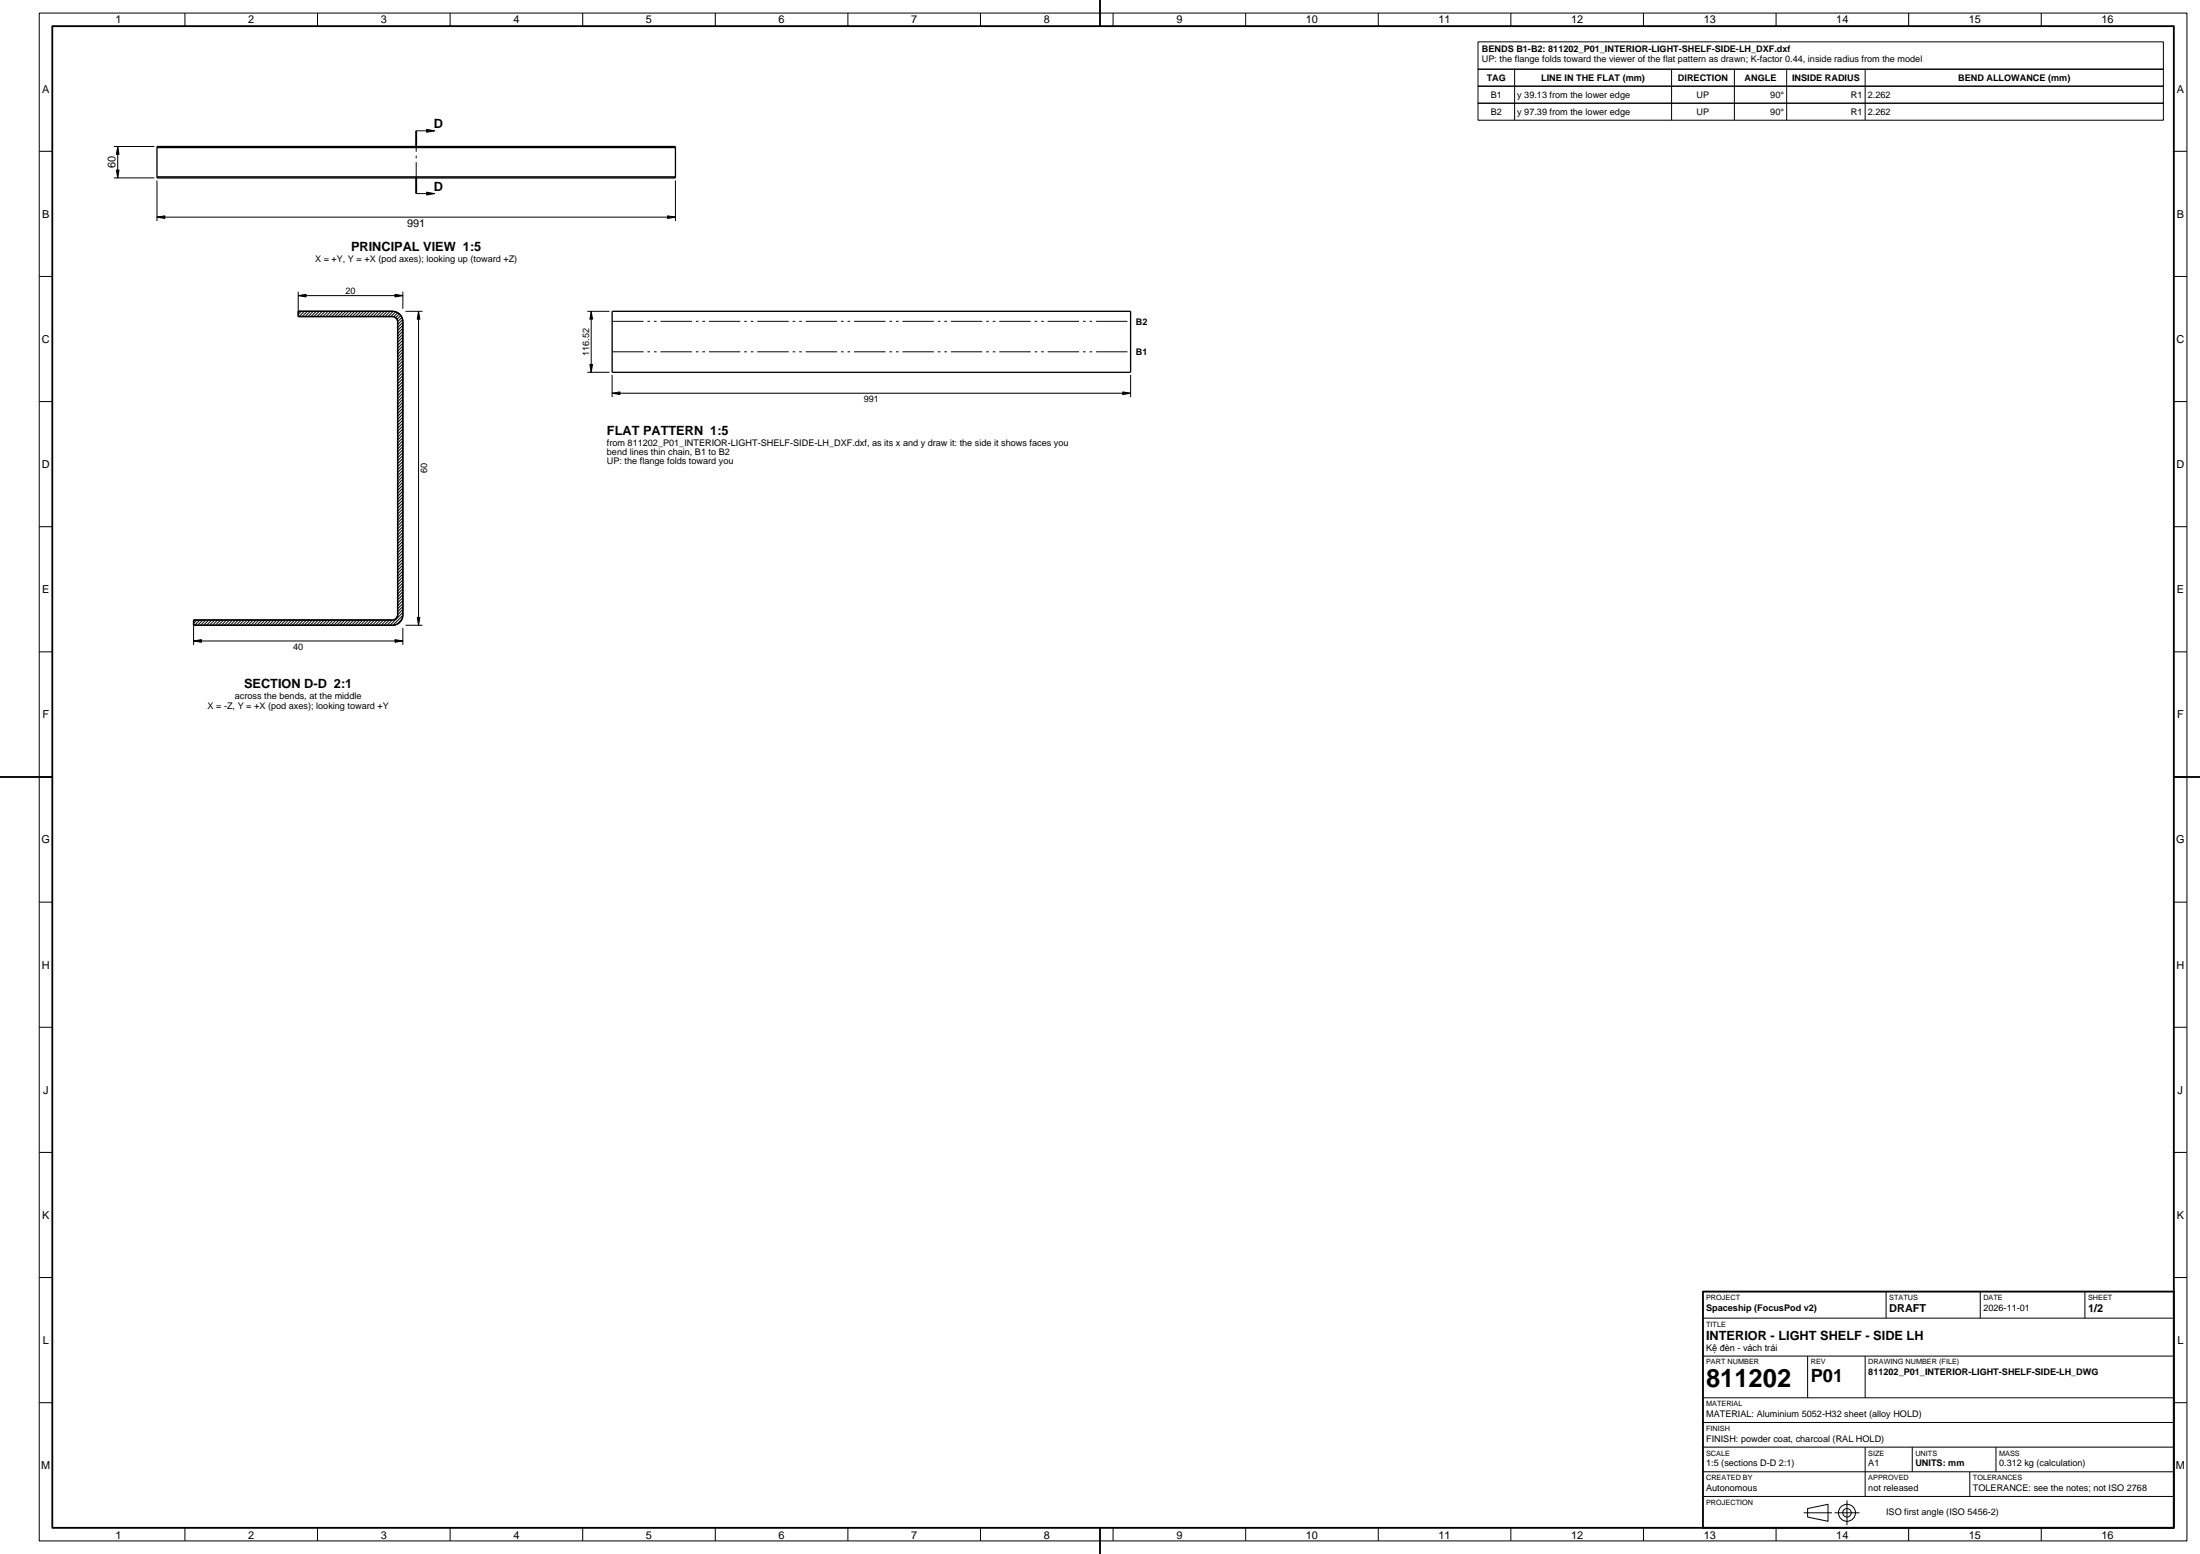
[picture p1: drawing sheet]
<svg xmlns="http://www.w3.org/2000/svg" width="841mm" height="594mm" viewBox="0 0 841 594" stroke-linecap="round" stroke-linejoin="round" font-family="sans-serif">
<path d="M60 56h198.2v12h-198.2zM60 56.4h198.2M60 67.6h198.2M114 119h36a4 4 0 0 1 4 4v112a4 4 0 0 1-4 4h-76v-2h76l1-.3 .9-1.2v-113l-.9-1.2-1-.3h-36zM234 119h198.2v23.3h-198.2z" fill="none" stroke="#000" stroke-width=".5"/>
<g fill="none" stroke="#000" stroke-width=".38">
<path d="M15 5h821v584h-821zM70.7 5v5M121.4 5v5M172.1 5v5M222.7 5v5M273.4 5v5M324.1 5v5M374.8 5v5M425.5 5v5M476.2 5v5M526.9 5v5M565 16h262v10.4h-262z"/>
<path d="M577.6 5v5M628.2 5v5M678.9 5v5M729.6 5v5M780.3 5v5M565 26.5h262v6.5h-262zM565 33h262v6.5h-262zM565 39.5h262v6.4h-262zM579 26.4v19.5M639 26.4v19.5M663 26.4v19.5M683 26.4v19.5"/>
<path d="M713 26.4v19.5M15 57.8h5M43.5 56h15.5M45 56v12M159.1 50h7M831 57.8h5M43.5 68h15.5M60 69v15.5M159.1 74h7M258.2 69v15.5M60 83h198.2M15 105.7h5"/>
<path d="M114 111.5v7.5M114 113h40M114.1 119l-.1 .1M115.2 119l-1.2 1.2M116.4 119l-2 2M117.5 119l-2 2M118.6 119l-2 2M119.7 119l-2 2M120.9 119l-2 2M122 119l-2 2M123.1 119l-2 2M124.3 119l-2 2"/>
<path d="M125.4 119l-2 2M126.5 119l-2 2M127.7 119l-2 2M128.8 119l-2 2M129.9 119l-2 2M131.1 119l-2 2M132.2 119l-2 2M133.3 119l-2 2M134.5 119l-2 2M135.6 119l-2 2M136.7 119l-2 2M137.9 119l-2 2"/>
<path d="M139 119l-2 2M140.1 119l-2 2M141.2 119l-2 2M142.4 119l-2 2M143.5 119l-2 2M144.6 119l-2 2M145.8 119l-2 2M146.9 119l-2 2M148 119l-2 2M149.2 119l-2 2M150.3 119l-2 2M151.2 119.2l-1.8 1.8"/>
<path d="M152 119.5l-1.5 1.6M154 111.5v6.5M155 119h6.5M160 119v120M224.5 119h8.5M226 119v23.3M831 105.7h5M152.7 120l-1.4 1.4M153.2 120.6l-1.4 1.5M153.6 121.3l-1.6 1.7M153.9 122.2l-1.9 1.9M154 139.1l-2 2"/>
<path d="M154 137.9l-2 2M154 136.8l-2 2M154 135.7l-2 2M154 134.5l-2 2M154 133.4l-2 2M154 132.3l-2 2M154 131.1l-2 2M154 130l-2 2M154 128.9l-2 2M154 127.7l-2 2M154 126.6l-2 2M154 125.5l-2 2"/>
<path d="M154 124.3l-2 2M154 123.2l-2 2M15 153.5h5M154 159.4l-2 2M154 158.3l-2 2M154 157.2l-2 2M154 156l-2 2M154 154.9l-2 2M154 153.8l-2 2M154 152.6l-2 2M154 151.5l-2 2M154 150.4l-2 2"/>
<path d="M154 149.2l-2 2M154 148.1l-2 2M154 147l-2 2M154 145.8l-2 2M154 144.7l-2 2M154 143.6l-2 2M154 142.4l-2 2M154 141.3l-2 2M154 140.2l-2 2M224.5 142.3h8.5M234 143.3v8.5M234 150.3h198.2"/>
<path d="M432.2 143.3v8.5M831 153.5h5M154 179.8l-2 2M154 178.7l-2 2M154 177.5l-2 2M154 176.4l-2 2M154 175.3l-2 2M154 174.1l-2 2M154 173l-2 2M154 171.9l-2 2M154 170.7l-2 2M154 169.6l-2 2"/>
<path d="M154 168.5l-2 2M154 167.3l-2 2M154 166.2l-2 2M154 165.1l-2 2M154 163.9l-2 2M154 162.8l-2 2M154 161.7l-2 2M154 160.6l-2 2M154 199l-2 2M154 197.9l-2 2M154 196.8l-2 2M154 195.6l-2 2"/>
<path d="M154 194.5l-2 2M154 193.4l-2 2M154 192.2l-2 2M154 191.1l-2 2M154 190l-2 2M154 188.8l-2 2M154 187.7l-2 2M154 186.6l-2 2M154 185.4l-2 2M154 184.3l-2 2M154 183.2l-2 2M154 182l-2 2"/>
<path d="M154 180.9l-2 2M15 201.3h5M154 219.4l-2 2M154 218.3l-2 2M154 217.1l-2 2M154 216l-2 2M154 214.9l-2 2M154 213.7l-2 2M154 212.6l-2 2M154 211.5l-2 2M154 210.3l-2 2M154 209.2l-2 2"/>
<path d="M154 208.1l-2 2M154 206.9l-2 2M154 205.8l-2 2M154 204.7l-2 2M154 203.5l-2 2M154 202.4l-2 2M154 201.3l-2 2M154 200.1l-2 2M831 201.3h5M74 239v7.5M74.2 237l-.2 .2M75.3 237l-1.3 1.3"/>
<path d="M76.4 237l-2 2M77.6 237l-2 2M78.7 237l-2 2M79.8 237l-2 2M80.9 237l-2 2M82.1 237l-2 2M83.2 237l-2 2M84.3 237l-2 2M85.5 237l-2 2M86.6 237l-2 2M87.7 237l-2 2M88.9 237l-2 2"/>
<path d="M90 237l-2 2M91.1 237l-2 2M92.3 237l-2 2M93.4 237l-2 2M94.5 237l-2 2M95.7 237l-2 2M96.8 237l-2 2M97.9 237l-2 2M99 237l-2 2M100.2 237l-2 2M101.3 237l-2 2M102.4 237l-2 2"/>
<path d="M103.6 237l-2 2M104.7 237l-2 2M105.8 237l-2 2M107 237l-2 2M108.1 237l-2 2M109.2 237l-2 2M110.4 237l-2 2M111.5 237l-2 2M112.6 237l-2 2M113.8 237l-2 2M114.9 237l-2 2M116 237l-2 2"/>
<path d="M117.1 237l-2 2M118.3 237l-2 2M119.4 237l-2 2M120.5 237l-2 2M121.7 237l-2 2M122.8 237l-2 2M123.9 237l-2 2M125.1 237l-2 2M126.2 237l-2 2M127.3 237l-2 2M128.5 237l-2 2M129.6 237l-2 2"/>
<path d="M130.7 237l-2 2M131.9 237l-2 2M133 237l-2 2M134.1 237l-2 2M135.3 237l-2 2M136.4 237l-2 2M137.5 237l-2 2M138.6 237l-2 2M139.8 237l-2 2M140.9 237l-2 2M142 237l-2 2M143.2 237l-2 2"/>
<path d="M144.3 237l-2 2M145.4 237l-2 2M146.6 237l-2 2M147.7 237l-2 2M148.8 237l-2 2M150 237l-2 2M153.6 236.8l-1.8 1.8M154 235.2l-3.8 3.8M154 234.1l-4.9 4.9M154 233l-2 2M154 231.8l-2 2M154 230.7l-2 2"/>
<path d="M154 229.6l-2 2M154 228.4l-2 2M154 227.3l-2 2M154 226.2l-2 2M154 225l-2 2M154 223.9l-2 2M154 222.8l-2 2M154 221.6l-2 2M154 220.5l-2 2M154 240v6.5M155 239h6.5M15 249.2h5"/>
<path d="M74 245h80M831 249.2h5M15 297h5M831 297h5M15 344.8h5M831 344.8h5M15 392.7h5M831 392.7h5M15 440.5h5M831 440.5h5M15 488.3h5M721 493.7v10.1"/>
<path d="M757 493.7v10.1M797 493.7v10.1M831 488.3h5M651 503.8h180M651 518.4h180M691 518.4v15.9M713 518.4v15.9M15 536.2h5M651 534.3h180M831 536.2h5M651 543.7h180M651 553.2h180"/>
<path d="M713 553.2v18.8M731 553.2v9.4M763 553.2v9.4M651 562.6h180M651 572h180M691 576.6l7.8-1.6v6.5l-7.8-1.6zM753 562.6v9.4M70.7 584v5M121.4 584v5M172.1 584v5M222.7 584v5M273.4 584v5"/>
<path d="M324.1 584v5M374.8 584v5M425.5 584v5M476.2 584v5M526.9 584v5M577.6 584v5M628.2 584v5M678.9 584v5M729.6 584v5M780.3 584v5"/>
<circle cx="706" cy="578.2" r="3.3"/>
<circle cx="706" cy="578.2" r="1.63"/>
</g>
<path d="M234 134.5h198.2M234 122.8h198.2" fill="none" stroke="#000" stroke-width=".38" stroke-dasharray="12 1.5 1 1.5 1 1.5" stroke-linecap="butt"/>
<path d="M159.1 74v-24M689.5 578.3h10.8M701.3 578.3h9.5M706.1 583v-9.5" fill="none" stroke="#000" stroke-width=".38" stroke-dasharray="12 1.5 1 1.5" stroke-linecap="butt"/>
<path d="M20 10h811v574h-811zM420.5 0v10M159.1 50v6M159.1 68v6M0 297h20M831 297h10M651 493.7h180v90.3h-180zM420.5 584v10" fill="none" stroke="#000" stroke-width=".7" stroke-linecap="butt"/>
<g fill="#000" stroke="#000" stroke-width=".38">
<path d="M45 56l.5 3h-1zM163.1 49.4l3 .6-3 .6zM44.5 65h1l-.5 3zM163.1 73.4l3 .6-3 .6zM60 83l3-.5v1zM255.2 82.5l3 .5-3 .5zM114 113l3-.5v1zM151 112.5l3 .5-3 .5zM160 119l.5 3h-1zM226 119l.5 3h-1zM225.5 139.3h1l-.5 3zM234 150.3l3-.5v1z"/>
<path d="M429.2 149.8l3 .5-3 .5zM159.5 236h1l-.5 3zM74 245l3-.5v1zM151 244.5l3 .5-3 .5z"/>
</g>
<text font-size="9.7" x="652.2" y="530.1">811202</text>
<text font-size="7" x="692.2" y="528.1">P01</text>
<g font-size="4.9">
<text x="165.8" y="49">D</text>
<text x="165.8" y="73">D</text>
<text x="134.2" y="96">PRINCIPAL VIEW 1:5</text>
<text x="232" y="166.3">FLAT PATTERN 1:5</text>
<text x="93.3" y="263">SECTION D-D 2:1</text>
<text x="652.2" y="512.1">INTERIOR - LIGHT SHELF - SIDE LH</text>
</g>
<g font-size="4.2">
<text x="44.2" y="8.8">1</text>
<text x="94.9" y="8.8">2</text>
<text x="145.6" y="8.8">3</text>
<text x="196.2" y="8.8">4</text>
<text x="246.9" y="8.8">5</text>
<text x="297.6" y="8.8">6</text>
<text x="348.3" y="8.8">7</text>
<text x="399" y="8.8">8</text>
<text x="449.7" y="8.8">9</text>
<text x="499.2" y="8.8">10</text>
<text x="549.9" y="8.8">11</text>
<text x="600.6" y="8.8">12</text>
<text x="651.3" y="8.8">13</text>
<text x="702" y="8.8">14</text>
<text x="752.6" y="8.8">15</text>
<text x="803.3" y="8.8">16</text>
<text x="16.1" y="35.4">A</text>
<text x="832.1" y="35.4">A</text>
<text x="44.2" y="64.3" transform="rotate(-90 44.2 64.3)">60</text>
<text x="16.1" y="83.3">B</text>
<text x="832.1" y="83.3">B</text>
<text x="155.6" y="86.8">991</text>
<text x="16" y="131.1">C</text>
<text x="832" y="131.1">C</text>
<text x="16" y="178.9">D</text>
<text x="832" y="178.9">D</text>
<text x="16.1" y="226.7">E</text>
<text x="832.1" y="226.7">E</text>
<text x="16.2" y="274.6">F</text>
<text x="832.2" y="274.6">F</text>
<text x="15.9" y="322.4">G</text>
<text x="831.9" y="322.4">G</text>
<text x="16" y="370.3">H</text>
<text x="832" y="370.3">H</text>
<text x="16.5" y="418.1">J</text>
<text x="832.5" y="418.1">J</text>
<text x="16.1" y="465.9">K</text>
<text x="832.1" y="465.9">K</text>
<text x="722.2" y="501.5">DRAFT</text>
<text x="798.2" y="501.5">1/2</text>
<text x="16.3" y="513.7">L</text>
<text x="832.3" y="513.7">L</text>
<text x="15.8" y="561.6">M</text>
<text x="831.8" y="561.6">M</text>
<text x="44.2" y="588.2">1</text>
<text x="94.9" y="588.2">2</text>
<text x="145.6" y="588.2">3</text>
<text x="196.2" y="588.2">4</text>
<text x="246.9" y="588.2">5</text>
<text x="297.6" y="588.2">6</text>
<text x="348.3" y="588.2">7</text>
<text x="399" y="588.2">8</text>
<text x="449.7" y="588.2">9</text>
<text x="499.2" y="588.2">10</text>
<text x="549.9" y="588.2">11</text>
<text x="600.6" y="588.2">12</text>
<text x="651.3" y="588.2">13</text>
<text x="702" y="588.2">14</text>
<text x="752.6" y="588.2">15</text>
<text x="803.3" y="588.2">16</text>
</g>
<g font-size="3.5">
<text x="566.5" y="19.7">BENDS B1-B2: 811202_P01_INTERIOR-LIGHT-SHELF-SIDE-LH_DXF.dxf</text>
<text x="566.5" y="23.8">UP: the flange folds toward the viewer of the flat pattern as drawn; K-factor 0.44, inside radius from the model</text>
<text x="568.3" y="31">TAG</text>
<text x="589.2" y="31">LINE IN THE FLAT (mm)</text>
<text x="641.4" y="31">DIRECTION</text>
<text x="666.9" y="31">ANGLE</text>
<text x="685" y="31">INSIDE RADIUS</text>
<text x="748.5" y="31">BEND ALLOWANCE (mm)</text>
<text x="569.9" y="37.4">B1</text>
<text x="580" y="37.4">y 39.13 from the lower edge</text>
<text x="648.6" y="37.4">UP</text>
<text x="676.7" y="37.4">90°</text>
<text x="707.6" y="37.4">R1</text>
<text x="714" y="37.4">2.262</text>
<text x="569.9" y="43.9">B2</text>
<text x="580" y="43.9">y 97.39 from the lower edge</text>
<text x="648.6" y="43.9">UP</text>
<text x="676.7" y="43.9">90°</text>
<text x="707.6" y="43.9">R1</text>
<text x="714" y="43.9">2.262</text>
<text x="120.4" y="100.2">X = +Y, Y = +X (pod axes); looking up (toward +Z)</text>
<text x="132.1" y="112.2">20</text>
<text x="434.2" y="124.1">B2</text>
<text x="225.2" y="136" transform="rotate(-90 225.2 136)">116.52</text>
<text x="434.2" y="135.7">B1</text>
<text x="330.2" y="153.6">991</text>
<text x="232" y="170.5">from 811202_P01_INTERIOR-LIGHT-SHELF-SIDE-LH_DXF.dxf, as its x and y draw it: the side it shows faces you</text>
<text x="232" y="173.9">bend lines thin chain, B1 to B2</text>
<text x="232" y="177.3">UP: the flange folds toward you</text>
<text x="163.3" y="180.9" transform="rotate(-90 163.3 180.9)">60</text>
<text x="112.1" y="248.3">40</text>
<text x="89.8" y="267.2">across the bends, at the middle</text>
<text x="79.4" y="270.9">X = -Z, Y = +X (pod axes); looking toward +Y</text>
<text x="652.2" y="501">Spaceship (FocusPod v2)</text>
<text x="758.2" y="501">2026-11-01</text>
<text x="652.2" y="516.2">Kệ đèn - vách trái</text>
<text x="714.2" y="525.6">811202_P01_INTERIOR-LIGHT-SHELF-SIDE-LH_DWG</text>
<text x="652.2" y="541.6">MATERIAL: Aluminium 5052-H32 sheet (alloy HOLD)</text>
<text x="652.2" y="551">FINISH: powder coat, charcoal (RAL HOLD)</text>
<text x="652.2" y="560.4">1:5 (sections D-D 2:1)</text>
<text x="714.2" y="560.4">A1</text>
<text x="732.2" y="560.4">UNITS: mm</text>
<text x="764.2" y="560.4">0.312 kg (calculation)</text>
<text x="652.2" y="569.9">Autonomous</text>
<text x="714.2" y="569.9">not released</text>
<text x="754.2" y="569.9">TOLERANCE: see the notes; not ISO 2768</text>
<text x="721" y="579.2">ISO first angle (ISO 5456-2)</text>
</g>
<g font-size="2.8">
<text x="652.2" y="496.9">PROJECT</text>
<text x="722.2" y="496.9">STATUS</text>
<text x="758.2" y="496.9">DATE</text>
<text x="798.2" y="496.9">SHEET</text>
<text x="652.2" y="507">TITLE</text>
<text x="652.2" y="521.6">PART NUMBER</text>
<text x="692.2" y="521.6">REV</text>
<text x="714.2" y="521.6">DRAWING NUMBER (FILE)</text>
<text x="652.2" y="537.5">MATERIAL</text>
<text x="652.2" y="546.9">FINISH</text>
<text x="652.2" y="556.3">SCALE</text>
<text x="714.2" y="556.3">SIZE</text>
<text x="732.2" y="556.3">UNITS</text>
<text x="764.2" y="556.3">MASS</text>
<text x="652.2" y="565.8">CREATED BY</text>
<text x="714.2" y="565.8">APPROVED</text>
<text x="754.2" y="565.8">TOLERANCES</text>
<text x="652.2" y="575.2">PROJECTION</text>
</g>
</svg>
